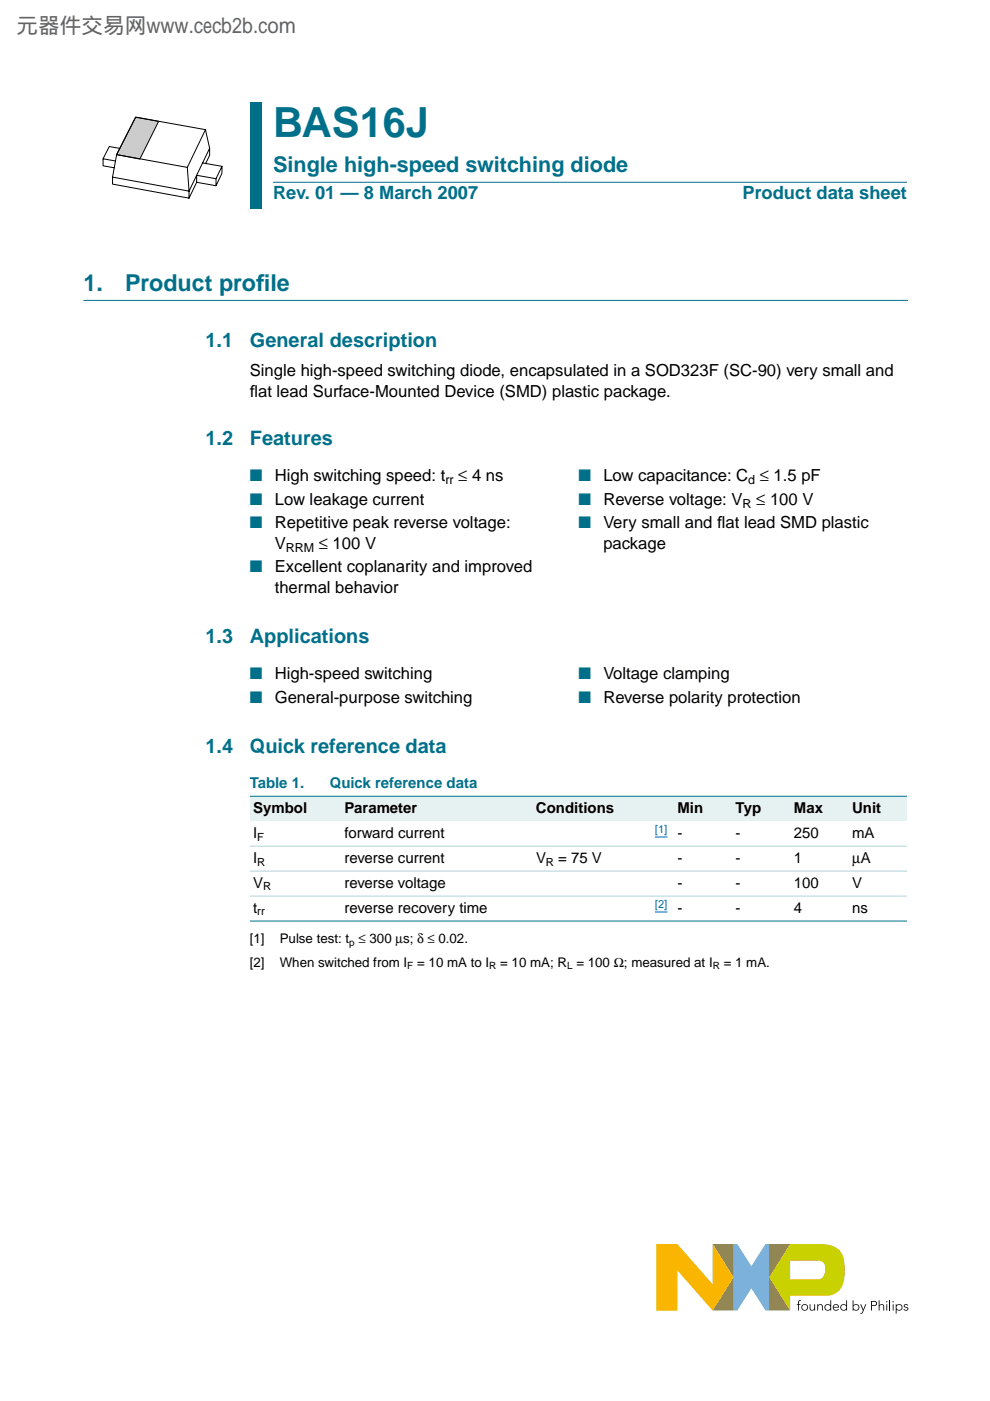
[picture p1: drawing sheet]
<svg xmlns="http://www.w3.org/2000/svg" width="210mm" height="297mm" viewBox="0 0 210 297" stroke-linecap="round" stroke-linejoin="round" font-family="sans-serif">
<path d="M155.5 263.8h.8l3 4.6 3-4.6h.8v14.1h-.8l-3-4.7-3 4.7h-.8z" fill="#7bb1db"/>
<path d="M151.1 263.8h4.4v14.1h-4.4l4.4-7.1z" fill="#958437"/>
<path d="M163.1 263.8h4.4l-4.4 7 4.4 7.1-4.4-.1z" fill="#739833"/>
<path d="M167.5 267.3h5.6a1.45 1.45 0 0 1 1.8 1.5 1.93 1.93 0 0 1-1.4 2.4h-6zM167.5 263.8l-4.4 7 4.4 7.1v-3.2h7.5a4 4 0 0 0 4.1-4.5 8.8 8.8 0 0 0-.7-4.5 4.8 4.8 0 0 0-4.6-1.9z" fill="#c9d200"/>
<path d="M139.2 263.8h4.4l7.5 8.5v-8.5l4.4 7-4.4 7.1-7.5-8.6v8.6h-4.4z" fill="#f9b500"/>
<g fill="#000">
<path d="M169.3 275.8l.5-.1-.4 .3v.5h.3v.2h-.3v1.2h-.2v-1.2h-.3v-.2h.3zM171.7 276.5h.1l.1 1 .3 .2 .4-.2v-1h.2v1.4h-.1l-.1-.3a.53 .53 0 0 1-.6 .3 .53 .53 0 0 1-.3-.6zM173.3 276.5h.1l.1 .3a.53 .53 0 0 1 .6-.3 .53 .53 0 0 1 .3 .6v.8h-.1l-.1-1-.3-.2h-.2l-.2 .5v.7h-.2zM182.4 276.5h.2l.4 1.1 .5-1.1h.2l-.7 1.8-.4 .2h-.2v-.1l.3-.1 .2-.4zM186.3 275.7h.2v1.1a.53 .53 0 0 1 .6-.3 .53 .53 0 0 1 .4 .6v.8h-.2v-1l-.4-.2h-.2l-.2 .5v.7h-.2zM191.7 276.7l.4-.2 .3 .1 .2 .1-.2 .1-.3-.1-.3 .2 .7 .3 .1 .3a.57 .57 0 0 1-.5 .4 .57 .57 0 0 1-.5-.3l.1-.1 .4 .2 .3-.2-.7-.4z"/>
<path d="M170.1 277.2a.55 .55 0 0 0 1.1 0 .55 .55 0 0 0-1.1 0zM169.9 277.2a.71 .71 0 0 1 1.4 0 .71 .71 0 0 1-1.4 0z"/>
<path d="M175 277.2a.55 .55 0 0 0 1.1 0 .55 .55 0 0 0-1.1 0zM175 276.7l.5-.2 .6 .3v-1.1h.1v2.2h-.1v-.3a.71 .71 0 0 1-1.1 .1 .71 .71 0 0 1 0-1z"/>
<path d="M176.9 276.7l-.2 .4h1l-.2-.4zM176.8 276.7a.65 .65 0 0 1 .7-.2 .65 .65 0 0 1 .4 .7h-1.2l.2 .4 .5 .1 .3-.2 .1 .1a.71 .71 0 0 1-1 .1 .71 .71 0 0 1 0-1z"/>
<path d="M178.3 277.2a.55 .55 0 0 0 1.1 0 .55 .55 0 0 0-1.1 0zM178.4 276.7l.5-.2 .5 .3v-1.1h.2v2.2h-.2v-.3a.71 .71 0 0 1-1 .1 .71 .71 0 0 1 0-1z"/>
<path d="M180.9 277.2a.55 .55 0 0 0 1.1 0 .55 .55 0 0 0-1.1 0zM180.8 275.7h.2v1.1a.7 .7 0 0 1 1-.1 .7 .7 0 0 1 0 1 .7 .7 0 0 1-1-.1v.3h-.2z"/>
<path d="M184.9 276v.7l.8-.1v-.5zM184.7 275.8a1.17 1.17 0 0 1 1.2 .3 .54 .54 0 0 1 0 .6 .54 .54 0 0 1-.6 .2h-.4v1h-.2z"/>
<path d="M187.9 276.5h.2v1.4h-.2zM187.9 276a.15 .15 0 0 1 .3 0 .15 .15 0 0 1-.3 0z"/>
<path d="M189.3 276.5h.2v1.4h-.2zM189.2 276a.15 .15 0 0 1 .3 0 .15 .15 0 0 1-.3 0z"/>
<path d="M190.1 277.2a.55 .55 0 0 0 1.1 0 .55 .55 0 0 0-1.1 0zM189.9 276.5h.2v.3a.7 .7 0 0 1 1-.1 .7 .7 0 0 1 0 1 .7 .7 0 0 1-1-.1v.9h-.2z"/>
</g>
<path d="M188.7 275.7v2.2" fill="none" stroke="#000" stroke-width=".21"/>
<path d="M17.7 63.7h174.7" fill="none" stroke="#00708a" stroke-width=".21"/>
<g fill="#00708a">
<path d="M53 21.7h2.4v10.2h-2.4z" fill-rule="evenodd"/>
<path d="M53 31.9h2.4v6.7h-2.4z" fill-rule="evenodd"/>
<path d="M53 38.6h2.4v5.7h-2.4z" fill-rule="evenodd"/>
</g>
<path d="M57.9 38.6h134.4z" fill="#00708a" stroke="#00708a" stroke-width=".21"/>
<path d="M28.8 24.8l4.8 .9-3.9 8-5-.9z" fill="#ccc" stroke="#000" stroke-width=".21"/>
<path d="M21.9 33.7v1.5l2.3 .4M23.9 37.5v1.5l16.2 3 1.6-3.3M25.4 31.5l-2.2-.4-1.3 2.6 2.6 .4M28.8 24.8l14.8 2.7-3.9 8-15-2.7zM39.7 35.5l.4 6.5M43 34.5l4.1 .8-1.3 2.6-4.1-.7v1.5M43.6 27.5l.8 3.9-4.3 9.1-16.2-3 .8-4.7M44.4 31.4v1.5l-.8 1.7M45.8 37.9v1.5M47.1 35.3v1.5l-1.3 2.6-4.1-.7" fill="none" stroke="#000" stroke-width=".21"/>
<g fill="#e6f2f2">
<path d="M53 168.8h19.4v5.3h-19.4z" fill-rule="evenodd"/>
<path d="M72.4 168.8h40.5v5.3h-40.5z" fill-rule="evenodd"/>
<path d="M112.9 168.8h24.7v5.3h-24.7z" fill-rule="evenodd"/>
<path d="M137.6 168.8h5.3v5.3h-5.3z" fill-rule="evenodd"/>
<path d="M142.9 168.8h12.4v5.3h-12.4z" fill-rule="evenodd"/>
<path d="M155.3 168.8h12.3v5.3h-12.3z" fill-rule="evenodd"/>
<path d="M167.6 168.8h12.4v5.3h-12.4z" fill-rule="evenodd"/>
<path d="M180 168.8h12.3v5.3h-12.3z" fill-rule="evenodd"/>
</g>
<path d="M138.9 177.5h2.6M138.9 193.4h2.6" fill="none" stroke="#00f" stroke-width=".21"/>
<g fill="#00708a" stroke="#00708a" stroke-width=".21">
<path d="M53 168.8h139.3z"/>
<path d="M53 195.3h139.3z"/>
</g>
<g fill="#b3d4db" stroke="#b3d4db" stroke-width=".21">
<path d="M53 179.4h139.3z"/>
<path d="M53 184.7h139.3z"/>
<path d="M53 190h139.3z"/>
</g>
<text font-size="8.8" fill="#00708a" x="57.9" y="29">BAS16J</text>
<g font-size="4.9" fill="#00708a">
<text x="17.7" y="61.7">1.</text>
<text x="26.5" y="61.7">Product prof</text>
<text x="54.3" y="61.7">ile</text>
</g>
<text font-size="4.6" fill="#646464" x="3.5" y="7.1">元器件交易网www.cecb2b.com</text>
<text font-size="4.6" fill="#00708a" x="57.9" y="36.4">Single high-speed switching diode</text>
<g font-size="4.2" fill="#00708a">
<text x="43.6" y="73.6">1.1</text>
<text x="53" y="73.6">General description</text>
<text x="43.6" y="94.4">1.2</text>
<text x="53" y="94.4">Features</text>
<text x="43.6" y="136.4">1.3</text>
<text x="53" y="136.4">Applications</text>
<text x="43.6" y="159.6">1.4</text>
<text x="53" y="159.6">Quick reference data</text>
</g>
<g font-size="3.9" fill="#00708a">
<text x="57.9" y="42.3">Rev. 01 — 8 March 2007</text>
<text x="157.5" y="42.3">Product data sheet</text>
</g>
<g font-size="3.5">
<text x="53" y="79.8">Single high-speed switching diode, encapsulated in a SOD323F (SC-90) very small and</text>
<text x="53" y="84.2">f</text>
<text x="53" y="84.2">lat lead Surface-Mounted Device (SMD) plastic package.</text>
<text x="58.3" y="102">High switching speed: t</text>
<text x="58.3" y="107">Low leakage current</text>
<text x="97.2" y="102">≤ 4 ns</text>
<text x="127.9" y="102">Low capacitance: C ≤ 1.5 pF</text>
<text x="127.9" y="107">Reverse voltage: V</text>
<text x="160.3" y="107">≤ 100 V</text>
<text x="58.3" y="111.9">Repetitive peak reverse voltage:</text>
<text x="127.9" y="111.9">Very small and f</text>
<text x="152.1" y="111.9">lat lead SMD plastic</text>
<text x="58.3" y="116.3">V</text>
<text x="67.6" y="116.3">≤ 100 V</text>
<text x="127.9" y="116.3">package</text>
<text x="58.3" y="121.3">Excellent coplanarity and improved</text>
<text x="58.3" y="125.7">thermal behavior</text>
<text x="58.3" y="144">High-speed switching</text>
<text x="58.3" y="148.9">General-purpose switching</text>
<text x="127.9" y="144">Voltage clamping</text>
<text x="127.9" y="148.9">Reverse polarity protection</text>
</g>
<g font-size="3.5" fill="#00708a">
<text x="53" y="102">■</text>
<text x="53" y="107">■</text>
<text x="122.6" y="102">■</text>
<text x="122.6" y="107">■</text>
<text x="53" y="111.9">■</text>
<text x="122.6" y="111.9">■</text>
<text x="53" y="121.3">■</text>
<text x="53" y="144">■</text>
<text x="53" y="148.9">■</text>
<text x="122.6" y="144">■</text>
<text x="122.6" y="148.9">■</text>
</g>
<g font-size="3.2" fill="#00708a">
<text x="53" y="167.1">Table 1.</text>
<text x="69.9" y="167.1">Quick reference data</text>
</g>
<g font-size="3.2">
<text x="53.7" y="172.3">Symbol</text>
<text x="73.1" y="172.3">Parameter</text>
<text x="113.6" y="172.3">Conditions</text>
<text x="143.6" y="172.3">Min</text>
<text x="156" y="172.3">Typ</text>
<text x="168.3" y="172.3">Max</text>
<text x="180.7" y="172.3">Unit</text>
<text x="53.7" y="177.6">I</text>
<text x="73.1" y="177.6">forward current</text>
<text x="143.6" y="177.6">-</text>
<text x="156" y="177.6">-</text>
<text x="168.3" y="177.6">250</text>
<text x="180.7" y="177.6">mA</text>
<text x="53.7" y="182.9">I</text>
<text x="73.1" y="182.9">reverse current</text>
<text x="113.6" y="182.9">V</text>
<text x="118.4" y="182.9">= 75 V</text>
<text x="143.6" y="182.9">-</text>
<text x="156" y="182.9">-</text>
<text x="168.3" y="182.9">1</text>
<text x="180.7" y="182.9">µA</text>
<text x="53.7" y="188.2">V</text>
<text x="73.1" y="188.2">reverse voltage</text>
<text x="143.6" y="188.2">-</text>
<text x="156" y="188.2">-</text>
<text x="168.3" y="188.2">100</text>
<text x="180.7" y="188.2">V</text>
<text x="53.7" y="193.5">t</text>
<text x="73.1" y="193.5">reverse recovery time</text>
<text x="143.6" y="193.5">-</text>
<text x="156" y="193.5">-</text>
<text x="168.3" y="193.5">4</text>
<text x="180.7" y="193.5">ns</text>
</g>
<g font-size="2.8">
<text x="53" y="200">[1]</text>
<text x="59.3" y="200">Pulse test: t ≤ 300 µs; δ ≤ 0.02.</text>
<text x="53" y="204.9">[2]</text>
<text x="59.3" y="204.9">When switched from I</text>
<text x="88.4" y="204.9">= 10 mA to I</text>
<text x="106.1" y="204.9">= 10 mA; R = 100 Ω; measured at I</text>
<text x="153.4" y="204.9">= 1 mA.</text>
</g>
<g font-size="2.6">
<text x="94.4" y="102.7">rr</text>
<text x="157.5" y="107.6">R</text>
<text x="158.7" y="102.7">d</text>
<text x="60.6" y="117">RRM</text>
</g>
<g font-size="2.4">
<text x="54.6" y="178.2">F</text>
<text x="54.6" y="183.5">R</text>
<text x="115.8" y="183.5">R</text>
<text x="55.8" y="188.8">R</text>
<text x="54.6" y="194.1">rr</text>
</g>
<g font-size="2.4" fill="#00f">
<text x="138.9" y="176.7">[1]</text>
<text x="138.9" y="192.6">[2]</text>
</g>
<g font-size="2.1">
<text x="74.1" y="200.5">p</text>
<text x="86.4" y="205.4">F</text>
<text x="103.7" y="205.4">R</text>
<text x="120.2" y="205.4">L</text>
<text x="151.1" y="205.4">R</text>
</g>
</svg>
